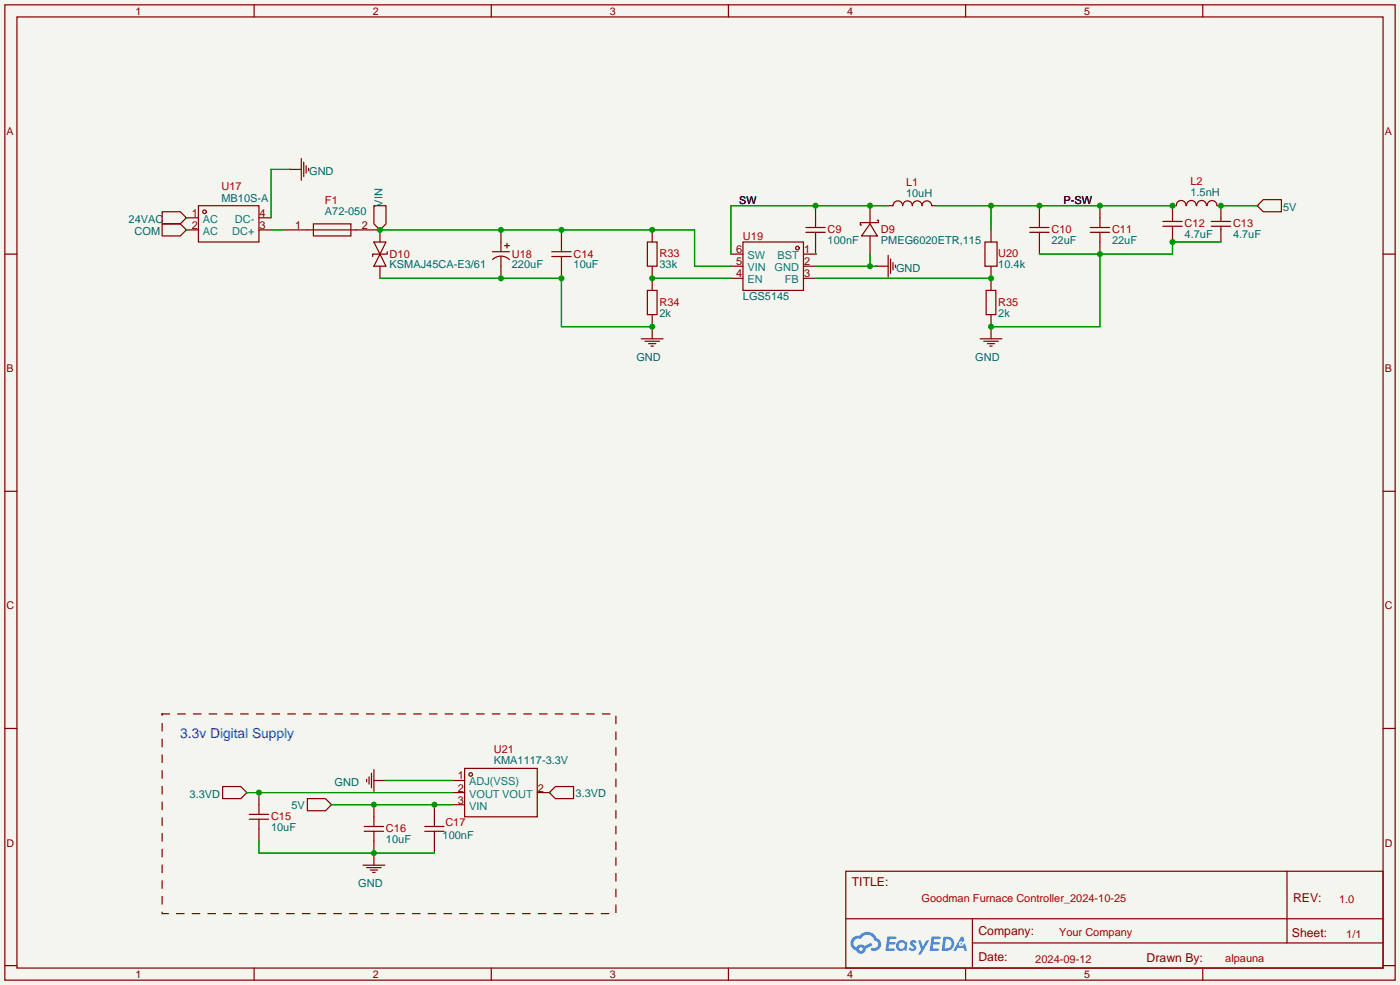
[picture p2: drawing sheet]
<svg xmlns="http://www.w3.org/2000/svg" width="294mm" height="207mm" viewBox="0 0 294 207" stroke-linecap="round" stroke-linejoin="round" font-family="sans-serif">
<path d="M0 0h293.9v206.8h-293.9z" fill="#f5f5f0"/>
<g fill="none" stroke="#850000" stroke-width=".25">
<path d="M1 1h291.9v204.7h-291.9zM3.6 3.6h286.7v199.6h-286.7zM53.3 1v2.6M103.1 1v2.6M152.9 1v2.6M202.7 1v2.6M252.5 1v2.6M1 53.3h2.6M290.3 53.3h2.6M1 103.1h2.6M290.3 103.1h2.6M1 152.9h2.6"/>
<path d="M290.3 152.9h2.6M177.5 182.9h112.8v20.3h-112.8zM177.6 192.8h112.6M204.1 197.9h86.1M204.1 192.8v10.2M270.2 182.9v15M1 202.7h2.6M53.3 203.2v2.5M103.1 203.2v2.5M152.9 203.2v2.5M202.7 203.2v2.5M252.5 203.2v2.5"/>
<path d="M290.3 202.7h2.6"/>
</g>
<g fill="#5487ff">
<path d="M191.2 197.5l.5-.2 .4 .1 .3 .3-.2 .4a.33 .33 0 0 0-.3-.3 .33 .33 0 0 0-.4 .1l.1 .1a.86 .86 0 0 1 .7 .7 .86 .86 0 0 1-.3 .8l-.7 .1-.6-.4 .4-.4 .5 .3 .2-.1v-.2a.88 .88 0 0 1-.6-1.3z"/>
<path d="M192.7 197.4h.6l.4 1.3 .8-1.3h.6l-1.8 3h-.6l.6-1.1z"/>
<path d="M186.3 196.6h1.6l.3 .1-.1 .4h-1.3l-.1 .6h1.1l.2 .3-.3 .3h-1.1l-.1 .8h1.2l.1 .2-.1 .2-1.8 .1z"/>
<path d="M195.6 196.6h1.6l.2 .1v.4h-1.3l-.1 .6h1.1l.2 .3-.3 .3h-1.1l-.1 .8h1.2l.1 .2-.1 .2-1.9 .1z"/>
<path d="M201.7 196.6h.5l.3 .9-.5 .2a.5 .5 0 0 0-.7 .2 .5 .5 0 0 0 .3 .7 .5 .5 0 0 0 .6-.4l.4-.2 .4 1.6h-.6l-.1-.7h-1.2l-.4 .7h-.6z"/>
<path d="M198 196.6l-.4 3h1a1.51 1.51 0 0 0 1.7-1.5 1.51 1.51 0 0 0-1.8-1.5zM198.6 197.1a1.02 1.02 0 0 1 1.1 1.2 1.02 1.02 0 0 1-1.4 .8z"/>
<path d="M188.5 197.6a1.11 1.11 0 0 0-.3 1.6 1.11 1.11 0 0 0 1.6 .2l.5 .2 .2-1.7-.4-.2a1.02 1.02 0 0 0-1.6-.1zM188.6 198.5a.67 .67 0 0 1 1.3 0 .67 .67 0 0 1-1.3 0z"/>
<path d="M179 196.9a1.58 1.58 0 0 0 .8 2.6 1.01 1.01 0 0 0 1.1 .7 1.01 1.01 0 0 0 .8-1.1l1.4-.7-.3-.5-1.3 .7a1.03 1.03 0 0 0-1.7 .3 1 1 0 0 1-.5-1.4 1 1 0 0 1 1.4-.3 1.49 1.49 0 0 1 1.5-1 1.49 1.49 0 0 1 1.4 1.2 .82 .82 0 0 1 .7 1.1 .82 .82 0 0 1-1.2 .5l-.3 .1v.3a1.4 1.4 0 0 0 2-.6 1.4 1.4 0 0 0-.8-1.9 2.19 2.19 0 0 0-3.7-.5l-.8 .1zM180.3 199.2a.4 .4 0 0 1 .8 0 .4 .4 0 0 1-.8 0z"/>
<circle cx="201.8" cy="198.1" r=".19"/>
</g>
<g fill="none" stroke="#850000" stroke-width=".25">
<path d="M60.7 35.6h.1M60.7 35.6h2.5M63.2 33.3v4.5M63.8 34v3.1M64.3 34.8v1.5M64.8 35.3v.5M34 47h3.8l1.3 1.3-1.3 1.2h-3.8zM34 44.5h3.8l1.3 1.2-1.3 1.3h-3.8zM39.1 48.3h.1M39.1 45.7h.1M39.1 48.3h2.6M39.1 45.7h2.6"/>
<path d="M41.7 43.2h12.7v7.6h-12.7zM54.4 48.3h2.5M54.4 45.7h2.5M59.4 48.3h20.4M65.8 47h7.9v2.5h-7.9zM78.5 50.8h2.5l-1.2 2.5zM78.5 43.2h2.5v3.8l-1.2 1.3-1.3-1.3zM79.8 53.3l1.2 2.6h-2.5zM79.8 48.3h.1M79.8 48.3v2.5M79.8 55.9v2.5M81.3 52.8v.5h-3.1v.5"/>
<path d="M103.4 52.8h3.5M103.4 54.5a2.54 2.54 0 0 1 3.5 0M105.2 48.3v4.5M105.2 53.8v4.6M105.9 51.6h1M106.4 51.1v1M115.8 52.8h4.1M115.8 53.8h4.1M117.9 48.3v4.5M117.9 53.8v4.6M135.9 50.8h2v5.1h-2zM136.9 48.3v2.5"/>
<path d="M136.9 55.9v5.1M153.4 55.9h2.6M153.4 53.3h2.6M153.4 58.4h2.6M156 50.8h12.7v10.2h-12.7zM168.7 55.9h2.5M168.7 58.4h2.5M169.2 48.8h4M169.2 47.8h4M171.2 43.2v4.6M171.2 48.8v4.5h-2.5M182.6 47l1.5 2.5h-3.3z"/>
<path d="M182.6 43.2v3.8M182.6 49.5v3.8M183.9 55.9h.1M183.9 55.9h2.5M184.1 46.2h.3v.5h-3.8v.5h.2M186.4 43.2h1.1a1.02 1.02 0 0 1 1-1 1.02 1.02 0 0 1 1 1 1.02 1.02 0 0 1 1-1 1.02 1.02 0 0 1 1 1 1.02 1.02 0 0 1 1-1 1.02 1.02 0 0 1 1 1 1.02 1.02 0 0 1 1.1-1 1.02 1.02 0 0 1 1 1h1M186.4 53.6v4.6M186.9 54.4v3M187.5 55.1v1.5M188 55.6v.5M206.8 50.8h2.5v5.1h-2.5zM208 48.3v2.5"/>
<path d="M208 55.9v5.1M216.2 48.8h4M216.2 47.8h4M218.2 43.2v4.6M218.2 48.8v4.5M228.9 48.8h4M228.9 47.8h4M230.9 43.2v4.6M230.9 48.8v4.5M244.1 46.5h4.1M244.1 47.5h4.1M246.1 47.5v3.3"/>
<path d="M248.9 43.2a1.01 1.01 0 0 0-1-1.1 1.01 1.01 0 0 0-1 1.1h-.8v3.3M249.1 43.2a1.01 1.01 0 0 1 1-1.1 1.01 1.01 0 0 1 1 1.1M251.2 43.2a1.01 1.01 0 0 1 1-1.1 1.01 1.01 0 0 1 1 1.1M253.4 43.2a1.01 1.01 0 0 1 1-1.1 1.01 1.01 0 0 1 1 1.1M254.3 46.5h4M254.3 47.5h4M255.5 43.2h.8v3.3M256.3 47.5v3.3M263.9 43.2h.1M265.2 41.9h3.8v2.6h-3.8l-1.3-1.3zM134.6 71.1h4.6M135.4 71.6h3"/>
<path d="M135.9 61h2v5h-2zM136.1 72.1h1.6M136.7 72.6h.5M136.9 68.6h.1M136.9 66v5.1M205.7 71.1h4.6M206.5 71.6h3M207 61h2v5h-2zM207.3 72.1h1.5M207.8 72.6h.5M208 68.6h.1M208 66v5.1"/>
<path d="M46.7 165.1h3.8l1.3 1.3-1.3 1.2h-3.8zM51.8 166.4h.1M52.3 172h4.1M52.3 170.9h4.1M54.4 166.4v4.5M54.4 172v4.5M64.5 167.6h3.8l1.3 1.3-1.3 1.3h-3.8zM69.6 168.9h.1M76.5 174.5h4M76.5 173.5h4M77 163.6v.5M77.5 163.1v1.5"/>
<path d="M78 162.3v3.1M78.5 179.1h.1M78.5 161.5v4.6M78.5 168.9v4.6M78.5 174.5v7.1M78.5 163.8h2.5M81 163.8h.1M89.2 174.5h4M89.2 173.5h4M91.2 168.9v4.6M91.2 174.5v4.6M95 163.8h2.5"/>
<path d="M95 166.4h2.5M95 168.9h2.5M97.5 161.3h15.3v10.2h-15.3zM112.8 166.4h2.5M115.3 166.4l1.3-1.3h3.8v2.5h-3.8zM115.3 166.4h.1M76.2 181.6h4.6M77 182.1h3M77.7 182.6h1.5M78.2 183.1h.5"/>
<circle cx="42.9" cy="44.5" r=".38"/>
<circle cx="167.4" cy="52.1" r=".38"/>
<circle cx="98.8" cy="162.6" r=".38"/>
</g>
<path d="M34 149.9h95.3v41.9h-95.3z" fill="none" stroke="#850000" stroke-width=".25" stroke-dasharray="1.5 1.8"/>
<g fill="none" stroke="#009600" stroke-width=".25">
<path d="M60.7 35.6h-3.8v10.1M39.1 48.3h.1M39.1 45.7h.1M56.9 48.3h2.5M79.8 58.4h38.1v10.2h19M79.8 48.3h66v7.6h7.6M136.9 58.4h16.5M171.2 53.3h.1M171.2 58.4h36.8M171.2 55.9h12.7M182.6 53.3v2.6M186.4 43.2h-33v10.1"/>
<path d="M196.6 43.2h49.5M208 43.2v5.1M230.9 53.3v15.3h-22.9M256.3 50.8h-10.2v2.5h-27.9M256.3 43.2h7.6M51.8 166.4h43.2M54.4 176.5v2.6h36.8M69.6 168.9h25.4M81 163.8h14M115.3 166.4h.1"/>
</g>
<g fill="#009600">
<circle cx="230.9" cy="53.3" r=".63"/>
<circle cx="208" cy="68.6" r=".63"/>
<circle cx="246.1" cy="50.8" r=".63"/>
<circle cx="246.1" cy="43.2" r=".63"/>
<circle cx="230.9" cy="43.2" r=".63"/>
<circle cx="218.2" cy="43.2" r=".63"/>
<circle cx="208" cy="43.2" r=".63"/>
<circle cx="105.2" cy="58.4" r=".63"/>
<circle cx="117.9" cy="58.4" r=".63"/>
<circle cx="136.9" cy="68.6" r=".63"/>
<circle cx="79.8" cy="48.3" r=".63"/>
<circle cx="105.2" cy="48.3" r=".63"/>
<circle cx="117.9" cy="48.3" r=".63"/>
<circle cx="136.9" cy="48.3" r=".63"/>
<circle cx="171.2" cy="43.2" r=".63"/>
<circle cx="182.6" cy="43.2" r=".63"/>
<circle cx="182.6" cy="55.9" r=".63"/>
<circle cx="54.4" cy="166.4" r=".63"/>
<circle cx="78.5" cy="168.9" r=".63"/>
<circle cx="91.2" cy="168.9" r=".63"/>
<circle cx="78.5" cy="179.1" r=".63"/>
<circle cx="256.3" cy="43.2" r=".63"/>
<circle cx="136.9" cy="58.4" r=".63"/>
<circle cx="208" cy="58.4" r=".63"/>
</g>
<text font-size="2.9" fill="#0000c2" x="37.8" y="154.8">3.3v Digital Supply</text>
<g font-size="2.6" fill="#840000">
<text x="178.8" y="186.1">TITLE:</text>
<text x="271.4" y="189.4">REV:</text>
<text x="205.4" y="196.3">Company:</text>
<text x="271.2" y="196.7">Sheet:</text>
<text x="205.4" y="201.8">Date:</text>
<text x="240.7" y="201.9">Drawn By:</text>
</g>
<g font-size="2.3" fill="#a90000">
<text x="46.5" y="40">U17</text>
<text x="190.2" y="38.9">L1</text>
<text x="249.9" y="38.9">L2</text>
<text x="68.2" y="42.8">F1</text>
<text x="248.7" y="47.6">C12</text>
<text x="258.8" y="47.6">C13</text>
<text x="138.4" y="54">R33</text>
<text x="156" y="50.3">U19</text>
<text x="173.7" y="48.9">C9</text>
<text x="184.9" y="48.9">D9</text>
<text x="209.5" y="54">U20</text>
<text x="220.7" y="49">C10</text>
<text x="233.4" y="49">C11</text>
<text x="81.8" y="54.1">D10</text>
<text x="107.4" y="54.1">U18</text>
<text x="120.4" y="54.1">C14</text>
<text x="138.4" y="64.1">R34</text>
<text x="209.5" y="64.1">R35</text>
<text x="103.6" y="158.1">U21</text>
<text x="56.9" y="172.1">C15</text>
<text x="93.5" y="173.5">C17</text>
<text x="81" y="174.6">C16</text>
<text x="193.5" y="189.4">Goodman Furnace Controller_2024-10-25</text>
<text x="281.1" y="189.5">1.0</text>
<text x="222.3" y="196.4">Your Company</text>
<text x="282.6" y="197">1/1</text>
<text x="217.3" y="202">2024-09-12</text>
<text x="257.2" y="202">alpauna</text>
</g>
<g font-size="2.3" fill="#006464">
<text x="64.9" y="36.8">GND</text>
<text x="190.2" y="41.3">10uH</text>
<text x="249.9" y="41.2">1.5nH</text>
<text x="27" y="46.7">24VAC</text>
<text x="46.5" y="42.3">MB10S-A</text>
<text x="68.2" y="45">A72-050</text>
<text x="80.3" y="43.4" transform="rotate(-90 80.3 43.4)">VIN</text>
<text x="269.4" y="44.2">5V</text>
<text x="28.3" y="49.3">COM</text>
<text x="173.7" y="51.2">100nF</text>
<text x="184.9" y="51.2">PMEG6020ETR,115</text>
<text x="220.7" y="51.3">22uF</text>
<text x="233.4" y="51.3">22uF</text>
<text x="248.7" y="50">4.7uF</text>
<text x="258.8" y="50">4.7uF</text>
<text x="81.8" y="56.3">KSMAJ45CA-E3/61</text>
<text x="107.4" y="56.3">220uF</text>
<text x="120.4" y="56.3">10uF</text>
<text x="138.4" y="56.3">33k</text>
<text x="188.1" y="57.1">GND</text>
<text x="209.5" y="56.3">10.4k</text>
<text x="156" y="63">LGS5145</text>
<text x="138.4" y="66.5">2k</text>
<text x="209.5" y="66.5">2k</text>
<text x="133.6" y="75.7">GND</text>
<text x="204.7" y="75.7">GND</text>
<text x="103.6" y="160.4">KMA1117-3.3V</text>
<text x="39.8" y="167.4">3.3VD</text>
<text x="70.2" y="165">GND</text>
<text x="120.8" y="167.3">3.3VD</text>
<text x="61.2" y="169.9">5V</text>
<text x="56.9" y="174.4">10uF</text>
<text x="81" y="177">10uF</text>
<text x="92.9" y="176">100nF</text>
<text x="75.2" y="186.2">GND</text>
</g>
<g font-size="2.3" fill="#840000">
<text x="40.2" y="45.5">1</text>
<text x="54.5" y="45.5">4</text>
<text x="40.2" y="48">2</text>
<text x="54.5" y="48">3</text>
<text x="62" y="48">1</text>
<text x="75.9" y="48">2</text>
<text x="154.5" y="53.1">6</text>
<text x="168.8" y="53.1">1</text>
<text x="154.5" y="58.2">4</text>
<text x="154.5" y="55.7">5</text>
<text x="168.8" y="55.7">2</text>
<text x="168.8" y="58.2">3</text>
<text x="96.1" y="166.1">2</text>
<text x="96.1" y="163.6">1</text>
<text x="112.9" y="166.1">2</text>
<text x="96.1" y="168.7">3</text>
</g>
<g font-size="2.3" fill="#008484">
<text x="42.6" y="46.8">AC</text>
<text x="49.3" y="46.8">DC-</text>
<text x="42.6" y="49.3">AC</text>
<text x="48.7" y="49.3">DC+</text>
<text x="156.9" y="59.5">EN</text>
<text x="156.9" y="56.9">VIN</text>
<text x="156.9" y="54.4">SW</text>
<text x="162.6" y="56.9">GND</text>
<text x="163.2" y="54.4">BST</text>
<text x="164.8" y="59.5">FB</text>
<text x="98.5" y="167.4">VOUT VOUT</text>
<text x="98.5" y="164.9">ADJ(VSS)</text>
<text x="98.5" y="170">VIN</text>
</g>
<text font-size="2.3" x="223.3" y="42.7">P-SW</text>
<g font-size="2.2" fill="#840000">
<text x="28.4" y="3.1">1</text>
<text x="78.2" y="3.1">2</text>
<text x="128" y="3.1">3</text>
<text x="177.8" y="3.1">4</text>
<text x="227.6" y="3.1">5</text>
<text x="1.4" y="28.3">A</text>
<text x="290.7" y="28.3">A</text>
<text x="1.4" y="78.1">B</text>
<text x="290.7" y="78.1">B</text>
<text x="1.4" y="127.9">C</text>
<text x="290.7" y="127.9">C</text>
<text x="1.4" y="177.7">D</text>
<text x="290.7" y="177.7">D</text>
<text x="28.4" y="205.3">1</text>
<text x="78.2" y="205.3">2</text>
<text x="128" y="205.3">3</text>
<text x="177.8" y="205.3">4</text>
<text x="227.6" y="205.3">5</text>
</g>
<text font-size="2.2" x="155.2" y="42.7">SW</text>
</svg>
